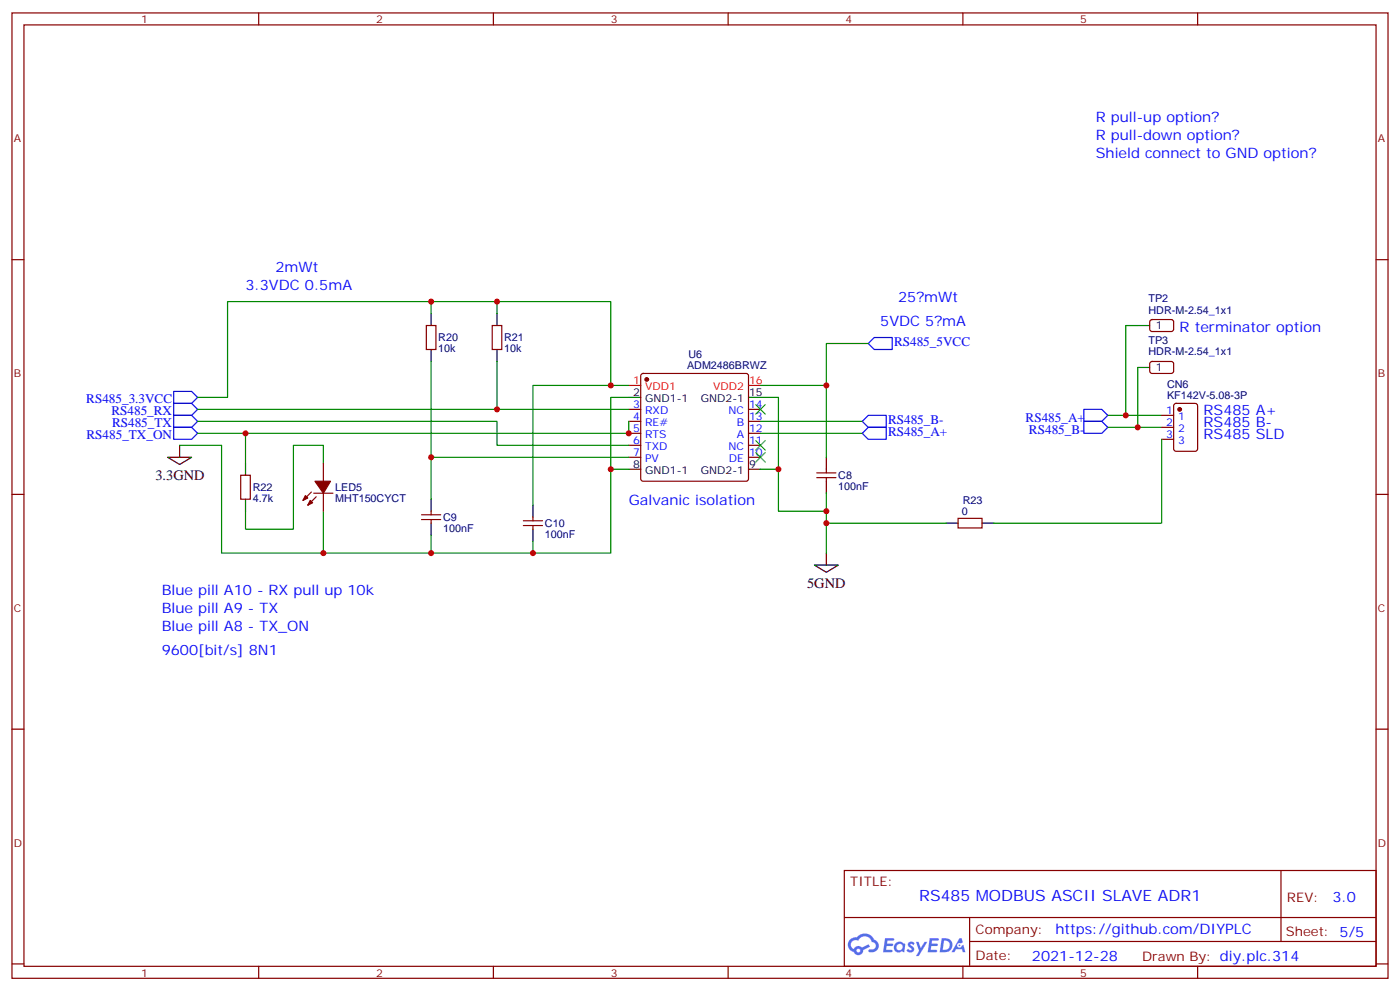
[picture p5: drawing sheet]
<svg xmlns="http://www.w3.org/2000/svg" width="412mm" height="292mm" viewBox="0 0 412 292" stroke-linecap="round" stroke-linejoin="round" font-family="sans-serif">
<g fill="none" stroke="#870000" stroke-width=".35">
<path d="M3.5 3.8h405.4v284.3h-405.4zM7.1 7.3h398.2v277.3h-398.2zM76.2 3.8v3.5M145.3 3.8v3.5M214.5 3.8v3.5M283.6 3.8v3.5M352.8 3.8v3.5M3.5 76.5h3.6M405.3 76.5h3.6M3.5 145.6h3.6M405.3 145.6h3.6M3.5 214.8h3.6"/>
<path d="M405.3 214.8h3.6M248.7 256.4h156.6v28.2h-156.6zM377.3 256.4v20.9M248.7 270.2h156.5M285.6 277.3h119.6M285.6 270.2v14.2M3.5 283.9h3.6M76.2 284.6v3.5M145.3 284.6v3.5M214.5 284.6v3.5M283.6 284.6v3.5M352.8 284.6v3.5"/>
<path d="M405.3 283.9h3.6"/>
</g>
<g fill="#5487ff">
<path d="M267.7 277.6a1.22 1.22 0 0 1 1.7 .2l-.4 .6a.47 .47 0 0 0-.3-.4 .47 .47 0 0 0-.5 .2l.1 .2a1.14 1.14 0 0 1 .8 1.8 1.14 1.14 0 0 1-1.9 0l-.2-.2 .5-.6 .7 .5a.29 .29 0 0 0 .3-.3 .29 .29 0 0 0-.2-.3 1.04 1.04 0 0 1-.6-1.7z"/>
<path d="M260.7 276.3h2.4l.3 .2-.2 .5-1.8 .1-.1 .8h1.5l.3 .4-.3 .4h-1.6l-.2 1.1h1.7l.2 .3-.2 .3-2.6 .1z"/>
<path d="M273.8 276.3h2.4l.3 .2-.1 .5-1.8 .1-.2 .8h1.6l.3 .4-.4 .4h-1.6l-.1 1.1h1.7l.2 .3-.2 .3-2.6 .1z"/>
<path d="M282.6 276.3h.7l.3 1.3-.6 .3a.69 .69 0 0 0-1 .3 .69 .69 0 0 0 .4 .9 .69 .69 0 0 0 .9-.6l.5-.2 .6 2.2h-.8l-.2-.9h-1.8l-.5 .9h-.8z"/>
<path d="M269.8 277.4h.8l.6 1.8 1.1-1.8h.9l-2.6 4.2h-.8l.9-1.5z"/>
<path d="M277.4 276.3l-.6 4.2h1.3a2.11 2.11 0 0 0 2.5-2.1 2.11 2.11 0 0 0-2.5-2.1zM278.1 277.1a1.39 1.39 0 0 1 1.7 1.4 1.39 1.39 0 0 1-1.8 1.3h-.3z"/>
<path d="M263.7 277.9a1.54 1.54 0 0 0-.1 2.2 1.54 1.54 0 0 0 2.2 .1l.6 .3 .3-2.3-.2-.3h-.4a1.49 1.49 0 0 0-2.4 0zM264 278.9a.94 .94 0 0 1 1.8 0 .94 .94 0 0 1-1.8 0z"/>
<path d="M250.4 276.7a2.18 2.18 0 0 0 1.1 3.7 1.44 1.44 0 0 0 1.6 .9 1.44 1.44 0 0 0 1.2-1.4l2-1.1-.5-.7-1.9 1a1.47 1.47 0 0 0-2.4 .4 1.39 1.39 0 0 1-.7-1.9 1.39 1.39 0 0 1 2-.5 2.12 2.12 0 0 1 2.2-1.3 2.12 2.12 0 0 1 1.9 1.7 1.14 1.14 0 0 1 1.1 1.4 1.14 1.14 0 0 1-1.7 .7 .43 .43 0 0 0-.5 .4 .43 .43 0 0 0 .4 .5 1.98 1.98 0 0 0 2.5-1.2 1.98 1.98 0 0 0-1.2-2.6 3.1 3.1 0 0 0-5.3-.6l-.9 .1zM252.3 280a.55 .55 0 0 1 1.1 0 .55 .55 0 0 1-1.1 0z"/>
<circle cx="282.6" cy="278.4" r=".26"/>
</g>
<g fill="none" stroke="#870000" stroke-width=".35">
<path d="M125.6 95.9h2.8v7h-2.8zM145 95.9h2.8v7h-2.8zM338.9 94.3l.5-.2 5.9 .1 .4 .6v2.4l-.7 .4h-5.9l-.4-.7v-2.1zM189 110.2l.4-.2h30.4l.5 .2 .2 .5v30.3l-.2 .5-.5 .2h-30.4l-.5-.2-.2-.5v-30.3zM338.9 106.7l.5-.2h5.9l.4 .7v2.4l-.7 .4-5.9-.1-.4-.6v-2.1zM346 119l.4-.2h5.7l.6 .4 .1 13-.5 .7h-5.9l-.6-.4-.1-13zM70.9 140h2.8v7h-2.8zM95.2 136.5v5.2M185.2 120.6h3.5M185.2 124.1h3.5M185.2 127.6h3.5M185.2 131.2h3.5"/>
<path d="M185.2 134.7h3.5M220.5 120.6h3.5M220.5 124.1h3.5M220.5 127.6h3.5M220.5 131.2h3.5M220.5 134.7h3.5M240.6 139.3h5.6M243.4 138.2v1.1M342.2 122.3h3.5M342.2 125.9h3.5M342.2 129.4h3.5M91.7 144.9l-2.4 2.5"/>
<path d="M92.4 145.3h5.7M93.1 146.3l-2.4 2.5M95.2 145.3v5.3M124.2 153h5.6M124.2 151.6h5.6M127 150.6v1M127 153v1.1M154.2 154.8h5.6M154.2 153.4h5.6M157 152.3v1.1M157 154.8v1.1M240.6 140.7h5.6"/>
<path d="M243.4 140.7v1M282.2 152.7h7.1v2.8h-7.1z"/>
</g>
<g fill="#870000" stroke="#870000" stroke-width=".35">
<path d="M91.4 147.4l.7 .7-1.4 .7z"/>
<path d="M90 146l.7 .7-1.4 .7z"/>
<path d="M92.8 141.7h4.6l-2.2 3.6z"/>
<circle cx="190.5" cy="111.8" r=".53"/>
<circle cx="347.5" cy="120.6" r=".53"/>
</g>
<path d="M185.2 113.5h3.5M220.5 113.5h3.5" fill="none" stroke="#f00" stroke-width=".35"/>
<g fill="none" stroke="#000" stroke-width=".35">
<path d="M127 92.4v3.5M146.4 92.4v3.5M335.1 95.9h3.6M127 102.9v3.6M146.4 102.9v3.6M185.2 117.1h3.5M220.5 117.1h3.5M335.1 108.2h3.6M49.4 134.7h7l-3.5 2.1zM52.9 131.2v3.5M72.3 136.5v3.5M185.2 138.2h3.5"/>
<path d="M220.5 138.2h3.5M243.4 134.7v3.5M72.3 147v3.6M127 147v3.6M127 154.1v3.5M157 148.8v3.5M157 155.9v3.5M243.4 141.7v3.6M278.7 154.1h3.5M289.3 154.1h3.5M239.9 166.4h7l-3.5 2.2zM243.4 162.9v3.5"/>
</g>
<path d="M222.6 119.2l2.8 2.8M225.4 119.2l-2.8 2.8M222.6 129.8l2.8 2.8M222.6 133.3l2.8 2.8M225.4 129.8l-2.8 2.8M225.4 133.3l-2.8 2.8" fill="none" stroke="#3c3" stroke-width=".35"/>
<g fill="none" stroke="#008700" stroke-width=".35">
<path d="M127 88.8v3.6M146.4 88.8v3.6M335.1 95.9h-3.5v26.4M127 106.5v40.5M146.4 106.5v14.1M179.9 113.5v-24.7h-112.9v28.3h-8.8M185.2 117.1h-5.3v21.1h5.3M185.2 113.5h-28.2v35.3M224 117.1h5.3v21.1h-5.3M224 113.5h19.4v21.2M255.8 101.2h-12.4v12.3M335.1 108.2v17.7"/>
<path d="M52.9 131.2h12.4v31.7h61.7M58.2 124.1h88.2v7.1h38.8M58.2 120.6h127M72.3 127.6v8.9M95.2 136.5v-5.3h-8.8v24.7h-14.1v-5.3M127 134.7h58.2M179.9 138.2v24.7h-22.9v-3.5M185.2 124.1v3.5h-127M224 124.1h30M224 127.6h30M229.3 138.2v12.4h14.1v-5.3M326.3 122.3h15.9"/>
<path d="M326.3 125.9h15.9M342.2 129.4v24.7h-49.4M95.2 150.6v12.3M127 157.6v5.3h30M243.4 150.6v12.3M243.4 154.1h35.3"/>
</g>
<path d="M51.2 118.8h5.2l1.8 1.8-1.8 1.7h-5.2zM51.2 115.3h5.2l1.8 1.8-1.8 1.7h-5.2zM255.8 101.2l1.7-1.8h5.3v3.5h-5.3zM51.2 122.3h5.2l1.8 1.8-1.8 1.8h-5.2zM51.2 125.9h5.2l1.8 1.7-1.8 1.8h-5.2zM254 124.1l1.8-1.8h5.3v3.6h-5.3zM254 127.6l1.8-1.7h5.3v3.5h-5.3zM319.3 120.6h5.3l1.7 1.7-1.7 1.8h-5.3zM319.3 124.1h5.3l1.7 1.8-1.7 1.7h-5.3z" fill="none" stroke="#00f" stroke-width=".35"/>
<g fill="#c00">
<circle cx="229.3" cy="138.2" r=".88"/>
<circle cx="179.9" cy="113.5" r=".88"/>
<circle cx="127" cy="88.8" r=".88"/>
<circle cx="146.4" cy="88.8" r=".88"/>
<circle cx="127" cy="134.7" r=".88"/>
<circle cx="179.9" cy="138.2" r=".88"/>
<circle cx="157" cy="162.9" r=".88"/>
<circle cx="127" cy="162.9" r=".88"/>
<circle cx="146.4" cy="120.6" r=".88"/>
<circle cx="185.2" cy="127.6" r=".88"/>
<circle cx="72.3" cy="127.6" r=".88"/>
<circle cx="95.3" cy="162.9" r=".88"/>
<circle cx="335.1" cy="125.9" r=".88"/>
<circle cx="331.6" cy="122.3" r=".88"/>
<circle cx="243.4" cy="150.6" r=".88"/>
<circle cx="243.4" cy="113.5" r=".88"/>
<circle cx="243.4" cy="154.1" r=".88"/>
</g>
<text font-size="4.6" fill="#00f" x="270.8" y="265.4">RS485 MODBUS ASCII SLAVE ADR1</text>
<g font-size="4.2" fill="#00f">
<text x="322.8" y="35.9">R pull-up option?</text>
<text x="322.8" y="41.2">R pull-down option?</text>
<text x="322.8" y="46.5">Shield connect to GND option?</text>
<text x="81.1" y="80">2mWt</text>
<text x="72.3" y="85.3">3.3VDC 0.5mA</text>
<text x="264.6" y="88.8">25?mWt</text>
<text x="259.3" y="95.9">5VDC 5?mA</text>
<text x="347.5" y="97.6">R terminator option</text>
<text x="354.5" y="122.3">RS485 A+</text>
<text x="354.5" y="125.9">RS485 B-</text>
<text x="354.5" y="129.4">RS485 SLD</text>
<text x="185.2" y="148.8">Galvanic isolation</text>
<text x="47.6" y="175.3">Blue pill A10 - RX pull up 10k</text>
<text x="47.6" y="180.6">Blue pill A9 - TX</text>
<text x="47.6" y="185.8">Blue pill A8 - TX_ON</text>
<text x="47.6" y="192.9">9600[bit/s] 8N1</text>
<text x="392.5" y="265.7">3.0</text>
<text x="310.9" y="275.2">https://github.com/DIYPLC</text>
<text x="304" y="283">2021-12-28</text>
</g>
<g font-size="4.2">
<text x="45.8" y="141.4">3.3GND</text>
<text x="237.8" y="173.2">5GND</text>
</g>
<g font-size="3.9" fill="#00f">
<text x="263.3" y="101.9">RS485_5VCC</text>
<text x="25.4" y="118.8">RS485_3.3VCC</text>
<text x="32.8" y="122.3">RS485_RX</text>
<text x="33" y="125.9">RS485_TX</text>
<text x="261.6" y="124.8">RS485_B-</text>
<text x="302.1" y="124.2">RS485_A+</text>
<text x="25.5" y="129.4">RS485_TX_ON</text>
<text x="261.6" y="128.3">RS485_A+</text>
<text x="303.1" y="127.7">RS485_B-</text>
</g>
<g font-size="3.9" fill="#800">
<text x="250.5" y="261">TITLE:</text>
<text x="379.1" y="265.7">REV:</text>
<text x="287.4" y="275.2">Company:</text>
<text x="378.7" y="275.8">Sheet: 5/5</text>
<text x="287.4" y="282.9">Date:</text>
<text x="336.4" y="282.9">Drawn By: diy.plc.314</text>
</g>
<g font-size="3.2" fill="#800">
<text x="41.6" y="6.8">1</text>
<text x="110.8" y="6.8">2</text>
<text x="179.9" y="6.8">3</text>
<text x="249.1" y="6.8">4</text>
<text x="318.2" y="6.8">5</text>
<text x="4.1" y="41.9">A</text>
<text x="405.9" y="41.9">A</text>
<text x="4.1" y="111.1">B</text>
<text x="405.9" y="111.1">B</text>
<text x="4.1" y="180.2">C</text>
<text x="405.9" y="180.2">C</text>
<text x="4.1" y="249.3">D</text>
<text x="405.9" y="249.3">D</text>
<text x="41.6" y="287.6">1</text>
<text x="110.8" y="287.6">2</text>
<text x="179.9" y="287.6">3</text>
<text x="249.1" y="287.6">4</text>
<text x="318.2" y="287.6">5</text>
</g>
<g font-size="3.2" fill="#000080">
<text x="338.3" y="88.8">TP2</text>
<text x="338.3" y="92.4">HDR-M-2.54_1x1</text>
<text x="129.1" y="100.6">R20</text>
<text x="148.5" y="100.6">R21</text>
<text x="338.3" y="101.2">TP3</text>
<text x="129.1" y="103.7">10k</text>
<text x="148.5" y="103.7">10k</text>
<text x="202.8" y="105.5">U6</text>
<text x="338.3" y="104.7">HDR-M-2.54_1x1</text>
<text x="202.4" y="108.8">ADM2486BRWZ</text>
<text x="343.8" y="117.6">KF142V-5.08-3P</text>
<text x="343.8" y="114.4">CN6</text>
<text x="246.9" y="141.1">C8</text>
<text x="74.4" y="147.8">4.7k</text>
<text x="74.4" y="144.7">R22</text>
<text x="98.8" y="147.8">MHT150CYCT</text>
<text x="98.8" y="144.7">LED5</text>
<text x="246.9" y="144.3">100nF</text>
<text x="283.6" y="148.4">R23</text>
<text x="130.5" y="153.5">C9</text>
<text x="160.5" y="155.2">C10</text>
<text x="283.4" y="151.6">0</text>
<text x="130.5" y="156.7">100nF</text>
<text x="160.5" y="158.4">100nF</text>
</g>
<g font-size="3.2">
<text x="340.4" y="96.9">1</text>
<text x="340.4" y="109.3">1</text>
<text x="186.5" y="116.7">2</text>
<text x="190" y="118.5">GND1-1</text>
<text x="206.4" y="118.5">GND2-1</text>
<text x="220.7" y="116.7">15</text>
<text x="186.5" y="137.9">8</text>
<text x="220.7" y="137.9">9</text>
<text x="190" y="139.6">GND1-1</text>
<text x="206.4" y="139.6">GND2-1</text>
</g>
<g font-size="3.2" fill="#f00">
<text x="186.5" y="113.2">1</text>
<text x="220.7" y="113.2">16</text>
<text x="190" y="114.9">VDD1</text>
<text x="210.1" y="114.9">VDD2</text>
</g>
<g font-size="3.2" fill="#00f">
<text x="186.5" y="120.2">3</text>
<text x="186.5" y="123.8">4</text>
<text x="190" y="122">RXD</text>
<text x="190" y="125.5">RE#</text>
<text x="214.6" y="122">NC</text>
<text x="217" y="125.5">B</text>
<text x="220.7" y="123.8">13</text>
<text x="220.7" y="120.2">14</text>
<text x="343.5" y="122">1</text>
<text x="343.5" y="125.5">2</text>
<text x="347" y="123.8">1</text>
<text x="186.5" y="127.3">5</text>
<text x="186.5" y="130.8">6</text>
<text x="190" y="129">RTS</text>
<text x="217" y="129">A</text>
<text x="220.7" y="130.8">11</text>
<text x="220.7" y="127.3">12</text>
<text x="343.5" y="129">3</text>
<text x="347" y="127.3">2</text>
<text x="347" y="130.8">3</text>
<text x="186.5" y="134.3">7</text>
<text x="190" y="132.6">TXD</text>
<text x="190" y="136.1">PV</text>
<text x="214.6" y="132.6">NC</text>
<text x="214.7" y="136.1">DE</text>
<text x="220.7" y="134.3">10</text>
</g>
</svg>
